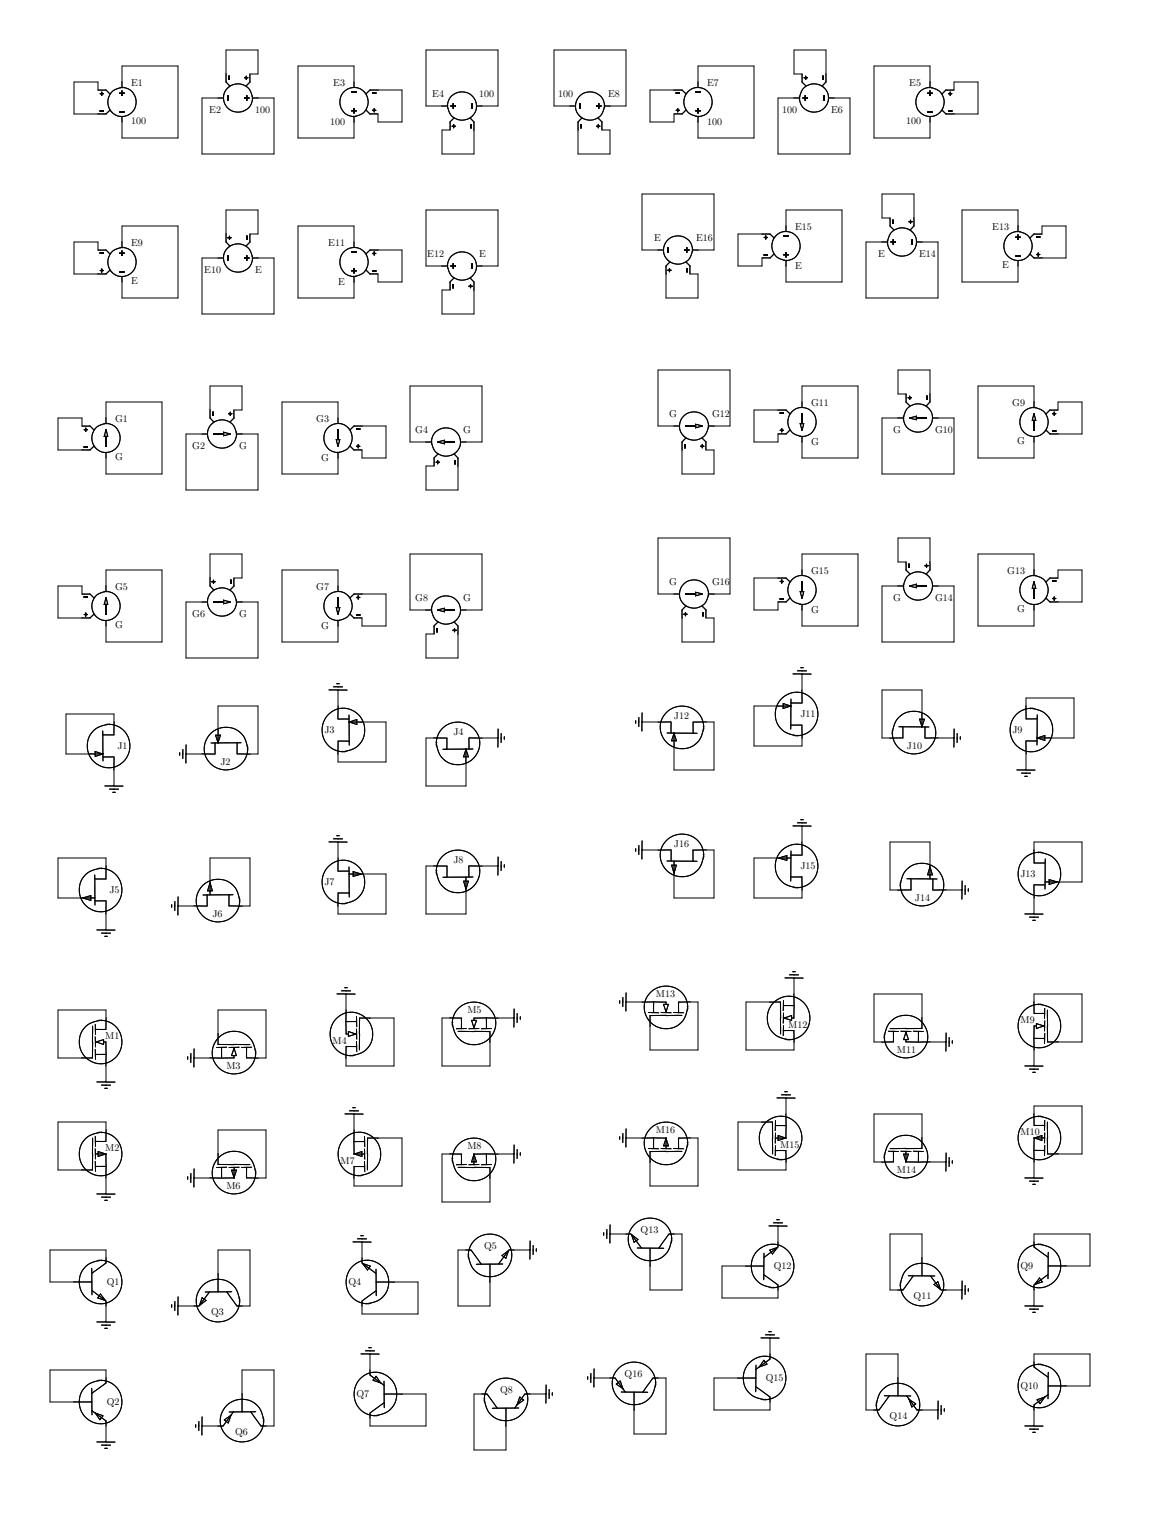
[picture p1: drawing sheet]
Version 4.1
SHEET 1 1876 3832
WIRE 208 1008 144 1008
WIRE 688 1008 544 1008
WIRE 944 1008 800 1008
WIRE 1344 1008 1280 1008
WIRE 48 1040 -64 1040
WIRE 400 1040 288 1040
WIRE 1200 1040 1088 1040
WIRE 1552 1040 1440 1040
WIRE 144 1056 144 1008
WIRE 208 1056 208 1008
WIRE 208 1056 192 1056
WIRE 1280 1056 1280 1008
WIRE 1296 1056 1280 1056
WIRE 1344 1056 1344 1008
WIRE -112 1072 -160 1072
WIRE -64 1072 -64 1040
WIRE 400 1072 400 1040
WIRE 1088 1072 1088 1040
WIRE 1552 1072 1552 1040
WIRE 1648 1072 1600 1072
WIRE -112 1088 -112 1072
WIRE 496 1088 448 1088
WIRE 1040 1088 992 1088
WIRE 1600 1088 1600 1072
WIRE 128 1104 96 1104
WIRE 240 1104 208 1104
WIRE 1280 1104 1248 1104
WIRE 1392 1104 1360 1104
WIRE 544 1120 544 1008
WIRE 576 1120 544 1120
WIRE 688 1120 688 1008
WIRE 688 1120 656 1120
WIRE 800 1120 800 1008
WIRE 832 1120 800 1120
WIRE 944 1120 944 1008
WIRE 944 1120 912 1120
WIRE -160 1136 -160 1072
WIRE -112 1136 -160 1136
WIRE 1648 1136 1648 1072
WIRE 1648 1136 1600 1136
WIRE 448 1152 448 1136
WIRE 496 1152 496 1088
WIRE 496 1152 448 1152
WIRE 992 1152 992 1088
WIRE 1040 1152 1040 1136
WIRE 1040 1152 992 1152
WIRE 592 1168 576 1168
WIRE 912 1168 896 1168
WIRE -64 1184 -64 1152
WIRE 48 1184 48 1040
WIRE 48 1184 -64 1184
WIRE 288 1184 288 1040
WIRE 400 1184 400 1152
WIRE 400 1184 288 1184
WIRE 1088 1184 1088 1152
WIRE 1200 1184 1200 1040
WIRE 1200 1184 1088 1184
WIRE 1440 1184 1440 1040
WIRE 1552 1184 1552 1152
WIRE 1552 1184 1440 1184
WIRE 96 1216 96 1104
WIRE 240 1216 240 1104
WIRE 240 1216 96 1216
WIRE 576 1216 576 1168
WIRE 640 1216 640 1168
WIRE 640 1216 576 1216
WIRE 848 1216 848 1168
WIRE 912 1216 912 1168
WIRE 912 1216 848 1216
WIRE 1248 1216 1248 1104
WIRE 1392 1216 1392 1104
WIRE 1392 1216 1248 1216
WIRE 1120 1296 976 1296
WIRE 1520 1296 1456 1296
WIRE 208 1328 144 1328
WIRE 688 1328 544 1328
WIRE 1376 1328 1264 1328
WIRE 1728 1328 1616 1328
WIRE 1456 1344 1456 1296
WIRE 1472 1344 1456 1344
WIRE 1520 1344 1520 1296
WIRE 48 1360 -64 1360
WIRE 400 1360 288 1360
WIRE 1264 1360 1264 1328
WIRE 1728 1360 1728 1328
WIRE 1824 1360 1776 1360
WIRE 144 1376 144 1328
WIRE 208 1376 208 1328
WIRE 208 1376 192 1376
WIRE 1216 1376 1168 1376
WIRE 1776 1376 1776 1360
WIRE -112 1392 -160 1392
WIRE -64 1392 -64 1360
WIRE 400 1392 400 1360
WIRE 1456 1392 1424 1392
WIRE 1568 1392 1536 1392
WIRE -112 1408 -112 1392
WIRE 496 1408 448 1408
WIRE 976 1408 976 1296
WIRE 1008 1408 976 1408
WIRE 1120 1408 1120 1296
WIRE 1120 1408 1088 1408
WIRE 128 1424 96 1424
WIRE 240 1424 208 1424
WIRE 1824 1424 1824 1360
WIRE 1824 1424 1776 1424
WIRE 544 1440 544 1328
WIRE 576 1440 544 1440
WIRE 688 1440 688 1328
WIRE 688 1440 656 1440
WIRE 1168 1440 1168 1376
WIRE 1216 1440 1216 1424
WIRE 1216 1440 1168 1440
WIRE -160 1456 -160 1392
WIRE -112 1456 -160 1456
WIRE 1088 1456 1072 1456
WIRE 448 1472 448 1456
WIRE 496 1472 496 1408
WIRE 496 1472 448 1472
WIRE 1264 1472 1264 1440
WIRE 1376 1472 1376 1328
WIRE 1376 1472 1264 1472
WIRE 1616 1472 1616 1328
WIRE 1728 1472 1728 1440
WIRE 1728 1472 1616 1472
WIRE 592 1488 576 1488
WIRE -64 1504 -64 1472
WIRE 48 1504 48 1360
WIRE 48 1504 -64 1504
WIRE 288 1504 288 1360
WIRE 400 1504 400 1472
WIRE 400 1504 288 1504
WIRE 1024 1504 1024 1456
WIRE 1088 1504 1088 1456
WIRE 1088 1504 1024 1504
WIRE 1424 1504 1424 1392
WIRE 1568 1504 1568 1392
WIRE 1568 1504 1424 1504
WIRE 96 1536 96 1424
WIRE 240 1536 240 1424
WIRE 240 1536 96 1536
WIRE 576 1536 576 1488
WIRE 640 1536 640 1488
WIRE 640 1536 576 1536
WIRE 1152 1648 1008 1648
WIRE 1552 1648 1488 1648
WIRE 176 1680 112 1680
WIRE 656 1680 512 1680
WIRE 1408 1680 1296 1680
WIRE 1760 1680 1648 1680
WIRE 1488 1696 1488 1648
WIRE 1504 1696 1488 1696
WIRE 1552 1696 1552 1648
WIRE 16 1712 -96 1712
WIRE 368 1712 256 1712
WIRE 1296 1712 1296 1680
WIRE 1760 1712 1760 1680
WIRE 1856 1712 1808 1712
WIRE 112 1728 112 1680
WIRE 176 1728 176 1680
WIRE 176 1728 160 1728
WIRE 1248 1728 1200 1728
WIRE 1808 1728 1808 1712
WIRE -144 1744 -192 1744
WIRE -96 1744 -96 1712
WIRE 368 1744 368 1712
WIRE 1488 1744 1456 1744
WIRE 1600 1744 1568 1744
WIRE -144 1760 -144 1744
WIRE 464 1760 416 1760
WIRE 1008 1760 1008 1648
WIRE 1040 1760 1008 1760
WIRE 1152 1760 1152 1648
WIRE 1152 1760 1120 1760
WIRE 96 1776 64 1776
WIRE 208 1776 176 1776
WIRE 1856 1776 1856 1712
WIRE 1856 1776 1808 1776
WIRE 512 1792 512 1680
WIRE 544 1792 512 1792
WIRE 656 1792 656 1680
WIRE 656 1792 624 1792
WIRE 1200 1792 1200 1728
WIRE 1248 1792 1248 1776
WIRE 1248 1792 1200 1792
WIRE -192 1808 -192 1744
WIRE -144 1808 -192 1808
WIRE 1120 1808 1104 1808
WIRE 416 1824 416 1808
WIRE 464 1824 464 1760
WIRE 464 1824 416 1824
WIRE 1296 1824 1296 1792
WIRE 1408 1824 1408 1680
WIRE 1408 1824 1296 1824
WIRE 1648 1824 1648 1680
WIRE 1760 1824 1760 1792
WIRE 1760 1824 1648 1824
WIRE 560 1840 544 1840
WIRE -96 1856 -96 1824
WIRE 16 1856 16 1712
WIRE 16 1856 -96 1856
WIRE 256 1856 256 1712
WIRE 368 1856 368 1824
WIRE 368 1856 256 1856
WIRE 1056 1856 1056 1808
WIRE 1120 1856 1120 1808
WIRE 1120 1856 1056 1856
WIRE 1456 1856 1456 1744
WIRE 1600 1856 1600 1744
WIRE 1600 1856 1456 1856
WIRE 64 1888 64 1776
WIRE 208 1888 208 1776
WIRE 208 1888 64 1888
WIRE 544 1888 544 1840
WIRE 608 1888 608 1840
WIRE 608 1888 544 1888
WIRE 1152 1984 1008 1984
WIRE 1552 1984 1488 1984
WIRE 176 2016 112 2016
WIRE 656 2016 512 2016
WIRE 1408 2016 1296 2016
WIRE 1760 2016 1648 2016
WIRE 1488 2032 1488 1984
WIRE 1504 2032 1488 2032
WIRE 1552 2032 1552 1984
WIRE 16 2048 -96 2048
WIRE 368 2048 256 2048
WIRE 1296 2048 1296 2016
WIRE 1760 2048 1760 2016
WIRE 1856 2048 1808 2048
WIRE 112 2064 112 2016
WIRE 176 2064 176 2016
WIRE 176 2064 160 2064
WIRE 1248 2064 1200 2064
WIRE 1808 2064 1808 2048
WIRE -144 2080 -192 2080
WIRE -96 2080 -96 2048
WIRE 368 2080 368 2048
WIRE 1488 2080 1456 2080
WIRE 1600 2080 1568 2080
WIRE -144 2096 -144 2080
WIRE 464 2096 416 2096
WIRE 1008 2096 1008 1984
WIRE 1040 2096 1008 2096
WIRE 1152 2096 1152 1984
WIRE 1152 2096 1120 2096
WIRE 96 2112 64 2112
WIRE 208 2112 176 2112
WIRE 1856 2112 1856 2048
WIRE 1856 2112 1808 2112
WIRE 512 2128 512 2016
WIRE 544 2128 512 2128
WIRE 656 2128 656 2016
WIRE 656 2128 624 2128
WIRE 1200 2128 1200 2064
WIRE 1248 2128 1248 2112
WIRE 1248 2128 1200 2128
WIRE -192 2144 -192 2080
WIRE -144 2144 -192 2144
WIRE 1120 2144 1104 2144
WIRE 416 2160 416 2144
WIRE 464 2160 464 2096
WIRE 464 2160 416 2160
WIRE 1296 2160 1296 2128
WIRE 1408 2160 1408 2016
WIRE 1408 2160 1296 2160
WIRE 1648 2160 1648 2016
WIRE 1760 2160 1760 2128
WIRE 1760 2160 1648 2160
WIRE 560 2176 544 2176
WIRE -96 2192 -96 2160
WIRE 16 2192 16 2048
WIRE 16 2192 -96 2192
WIRE 256 2192 256 2048
WIRE 368 2192 368 2160
WIRE 368 2192 256 2192
WIRE 1056 2192 1056 2144
WIRE 1120 2192 1120 2144
WIRE 1120 2192 1056 2192
WIRE 1456 2192 1456 2080
WIRE 1600 2192 1600 2080
WIRE 1600 2192 1456 2192
WIRE 64 2224 64 2112
WIRE 208 2224 208 2112
WIRE 208 2224 64 2224
WIRE 544 2224 544 2176
WIRE 608 2224 608 2176
WIRE 608 2224 544 2224
WIRE 1296 2288 1296 2256
WIRE 1536 2288 1456 2288
WIRE 1840 2304 1744 2304
WIRE 208 2320 128 2320
WIRE 368 2320 368 2288
WIRE 1248 2320 1200 2320
WIRE 1744 2320 1744 2304
WIRE -80 2336 -176 2336
WIRE 1536 2336 1536 2288
WIRE -80 2352 -80 2336
WIRE 464 2352 416 2352
WIRE 1008 2352 976 2352
WIRE 1120 2352 1104 2352
WIRE 128 2368 128 2320
WIRE 560 2384 544 2384
WIRE 688 2384 656 2384
WIRE 1456 2384 1456 2288
WIRE 1472 2384 1456 2384
WIRE 1600 2384 1568 2384
WIRE 1840 2384 1840 2304
WIRE 1840 2384 1792 2384
WIRE 1200 2400 1200 2320
WIRE 1296 2400 1296 2384
WIRE 1296 2400 1200 2400
WIRE -176 2416 -176 2336
WIRE -128 2416 -176 2416
WIRE 96 2416 64 2416
WIRE 208 2416 208 2320
WIRE 208 2416 192 2416
WIRE 368 2432 368 2416
WIRE 464 2432 464 2352
WIRE 464 2432 368 2432
WIRE 1040 2448 1040 2400
WIRE 1120 2448 1120 2352
WIRE 1120 2448 1040 2448
WIRE 1744 2448 1744 2416
WIRE -80 2480 -80 2448
WIRE 544 2480 544 2384
WIRE 624 2480 624 2432
WIRE 624 2480 544 2480
WIRE 1296 2592 1296 2560
WIRE 1552 2592 1472 2592
WIRE 1856 2592 1760 2592
WIRE 1008 2608 976 2608
WIRE 1120 2608 1104 2608
WIRE 1760 2608 1760 2592
WIRE -96 2624 -192 2624
WIRE 192 2624 112 2624
WIRE 368 2624 368 2592
WIRE 1248 2624 1200 2624
WIRE -96 2640 -96 2624
WIRE 560 2640 544 2640
WIRE 688 2640 656 2640
WIRE 1552 2640 1552 2592
WIRE 464 2656 416 2656
WIRE 112 2672 112 2624
WIRE 1856 2672 1856 2592
WIRE 1856 2672 1808 2672
WIRE 1472 2688 1472 2592
WIRE 1488 2688 1472 2688
WIRE 1616 2688 1584 2688
WIRE -192 2704 -192 2624
WIRE -144 2704 -192 2704
WIRE 1040 2704 1040 2656
WIRE 1120 2704 1120 2608
WIRE 1120 2704 1040 2704
WIRE 1200 2704 1200 2624
WIRE 1296 2704 1296 2688
WIRE 1296 2704 1200 2704
WIRE 80 2720 48 2720
WIRE 192 2720 192 2624
WIRE 192 2720 176 2720
WIRE 368 2736 368 2720
WIRE 464 2736 464 2656
WIRE 464 2736 368 2736
WIRE 544 2736 544 2640
WIRE 624 2736 624 2688
WIRE 624 2736 544 2736
WIRE 1760 2736 1760 2704
WIRE -96 2768 -96 2736
WIRE 1280 2896 1280 2864
WIRE 1536 2896 1440 2896
WIRE 1856 2896 1760 2896
WIRE 976 2912 944 2912
WIRE 1088 2912 1072 2912
WIRE 1232 2912 1184 2912
WIRE 1760 2912 1760 2896
WIRE -96 2928 -192 2928
WIRE 224 2928 128 2928
WIRE 384 2928 384 2896
WIRE -96 2944 -96 2928
WIRE 480 2944 432 2944
WIRE 592 2944 576 2944
WIRE 720 2944 688 2944
WIRE 1536 2944 1536 2896
WIRE 128 2976 128 2928
WIRE 1440 2992 1440 2896
WIRE 1456 2992 1440 2992
WIRE 1584 2992 1552 2992
WIRE 1856 2992 1856 2896
WIRE 1856 2992 1808 2992
WIRE 992 3008 992 2960
WIRE 1088 3008 1088 2912
WIRE 1088 3008 992 3008
WIRE 1184 3008 1184 2912
WIRE 1280 3008 1280 2992
WIRE 1280 3008 1184 3008
WIRE -192 3024 -192 2928
WIRE -144 3024 -192 3024
WIRE 112 3024 80 3024
WIRE 224 3024 224 2928
WIRE 224 3024 208 3024
WIRE 384 3040 384 3024
WIRE 480 3040 480 2944
WIRE 480 3040 384 3040
WIRE 576 3040 576 2944
WIRE 672 3040 672 2992
WIRE 672 3040 576 3040
WIRE 1760 3040 1760 3008
WIRE -96 3072 -96 3040
WIRE 1856 3120 1760 3120
WIRE 1264 3136 1264 3104
WIRE 1536 3136 1440 3136
WIRE 1760 3136 1760 3120
WIRE -96 3152 -192 3152
WIRE 1216 3152 1168 3152
WIRE -96 3168 -96 3152
WIRE 224 3168 128 3168
WIRE 400 3168 400 3136
WIRE 496 3184 448 3184
WIRE 976 3184 944 3184
WIRE 1088 3184 1072 3184
WIRE 1536 3184 1536 3136
WIRE 128 3216 128 3168
WIRE 592 3216 576 3216
WIRE 720 3216 688 3216
WIRE 1856 3216 1856 3120
WIRE 1856 3216 1808 3216
WIRE 1440 3232 1440 3136
WIRE 1456 3232 1440 3232
WIRE 1584 3232 1552 3232
WIRE -192 3248 -192 3152
WIRE -144 3248 -192 3248
WIRE 1168 3248 1168 3152
WIRE 1264 3248 1264 3232
WIRE 1264 3248 1168 3248
WIRE 112 3264 80 3264
WIRE 224 3264 224 3168
WIRE 224 3264 208 3264
WIRE 1760 3264 1760 3232
WIRE 400 3280 400 3264
WIRE 496 3280 496 3184
WIRE 496 3280 400 3280
WIRE 992 3280 992 3232
WIRE 1088 3280 1088 3184
WIRE 1088 3280 992 3280
WIRE -96 3296 -96 3264
WIRE 576 3312 576 3216
WIRE 672 3312 672 3264
WIRE 672 3312 576 3312
WIRE 944 3376 912 3376
WIRE 1056 3376 1040 3376
WIRE 1536 3376 1472 3376
WIRE 1872 3376 1760 3376
WIRE 1248 3392 1248 3360
WIRE 1760 3392 1760 3376
WIRE -96 3408 -208 3408
WIRE 192 3408 128 3408
WIRE 624 3408 608 3408
WIRE 752 3408 720 3408
WIRE -96 3424 -96 3408
WIRE 416 3424 416 3392
WIRE 1536 3424 1536 3376
WIRE 1184 3440 1136 3440
WIRE 1872 3440 1872 3376
WIRE 1872 3440 1824 3440
WIRE 128 3456 128 3408
WIRE -208 3472 -208 3408
WIRE -160 3472 -208 3472
WIRE 528 3472 480 3472
WIRE 992 3488 992 3440
WIRE 1056 3488 1056 3376
WIRE 1056 3488 992 3488
WIRE 1472 3488 1472 3376
WIRE 1488 3488 1472 3488
WIRE 1616 3488 1584 3488
WIRE 1136 3504 1136 3440
WIRE 1248 3504 1248 3488
WIRE 1248 3504 1136 3504
WIRE 80 3520 48 3520
WIRE 192 3520 192 3408
WIRE 192 3520 176 3520
WIRE 608 3520 608 3408
WIRE 672 3520 672 3472
WIRE 672 3520 608 3520
WIRE 1760 3520 1760 3488
WIRE 416 3536 416 3520
WIRE 528 3536 528 3472
WIRE 528 3536 416 3536
WIRE -96 3552 -96 3520
WIRE 1232 3616 1232 3584
WIRE 1488 3616 1424 3616
WIRE 1872 3616 1760 3616
WIRE 1760 3632 1760 3616
WIRE -96 3648 -208 3648
WIRE 240 3648 176 3648
WIRE 432 3648 432 3616
WIRE -96 3664 -96 3648
WIRE 912 3664 880 3664
WIRE 1024 3664 1008 3664
WIRE 1168 3664 1120 3664
WIRE 1488 3664 1488 3616
WIRE 1872 3680 1872 3616
WIRE 1872 3680 1824 3680
WIRE 176 3696 176 3648
WIRE 544 3696 496 3696
WIRE 656 3696 640 3696
WIRE 784 3696 752 3696
WIRE -208 3712 -208 3648
WIRE -160 3712 -208 3712
WIRE 1120 3728 1120 3664
WIRE 1232 3728 1232 3712
WIRE 1232 3728 1120 3728
WIRE 1424 3728 1424 3616
WIRE 1440 3728 1424 3728
WIRE 1568 3728 1536 3728
WIRE 128 3760 96 3760
WIRE 240 3760 240 3648
WIRE 240 3760 224 3760
WIRE 432 3760 432 3744
WIRE 544 3760 544 3696
WIRE 544 3760 432 3760
WIRE 1760 3760 1760 3728
WIRE 960 3776 960 3728
WIRE 1024 3776 1024 3664
WIRE 1024 3776 960 3776
WIRE -96 3792 -96 3760
WIRE 640 3808 640 3696
WIRE 704 3808 704 3760
WIRE 704 3808 640 3808
FLAG -80 2480 0
FLAG 64 2416 0
FLAG 368 2288 0
FLAG 688 2384 0
FLAG -96 2768 0
FLAG 48 2720 0
FLAG 368 2592 0
FLAG 688 2640 0
FLAG -96 3072 0
FLAG -96 3296 0
FLAG 80 3024 0
FLAG 384 2896 0
FLAG 720 2944 0
FLAG 80 3264 0
FLAG 400 3136 0
FLAG 720 3216 0
FLAG -96 3552 0
FLAG -96 3792 0
FLAG 48 3520 0
FLAG 416 3392 0
FLAG 752 3408 0
FLAG 96 3760 0
FLAG 432 3616 0
FLAG 784 3696 0
FLAG 1744 2448 0
FLAG 1600 2384 0
FLAG 1296 2256 0
FLAG 976 2352 0
FLAG 1760 2736 0
FLAG 1616 2688 0
FLAG 1296 2560 0
FLAG 976 2608 0
FLAG 1760 3040 0
FLAG 1760 3264 0
FLAG 1584 2992 0
FLAG 1280 2864 0
FLAG 944 2912 0
FLAG 1584 3232 0
FLAG 1264 3104 0
FLAG 944 3184 0
FLAG 1760 3520 0
FLAG 1760 3760 0
FLAG 1616 3488 0
FLAG 1248 3360 0
FLAG 912 3376 0
FLAG 1568 3728 0
FLAG 1232 3584 0
FLAG 880 3664 0
SYMBOL e -64 1056 R0
SYMATTR InstName E1
SYMATTR Value 100
SYMBOL e 224 1104 R90
SYMATTR InstName E2
SYMATTR Value 100
SYMBOL e 400 1168 R180
SYMATTR InstName E3
SYMATTR Value 100
SYMBOL e 560 1120 R270
SYMATTR InstName E4
SYMATTR Value 100
SYMBOL e 1552 1056 M0
SYMATTR InstName E5
SYMATTR Value 100
SYMBOL e 1264 1104 M90
SYMATTR InstName E6
SYMATTR Value 100
SYMBOL e 1088 1168 M180
SYMATTR InstName E7
SYMATTR Value 100
SYMBOL e 928 1120 M270
SYMATTR InstName E8
SYMATTR Value 100
SYMBOL e2 -64 1376 R0
SYMATTR InstName E9
SYMBOL e2 224 1424 R90
SYMATTR InstName E10
SYMBOL e2 400 1488 R180
SYMATTR InstName E11
SYMBOL e2 560 1440 R270
SYMATTR InstName E12
SYMBOL g -96 1728 R0
SYMATTR InstName G1
SYMBOL g 192 1776 R90
SYMATTR InstName G2
SYMBOL g 368 1840 R180
SYMATTR InstName G3
SYMBOL g 528 1792 R270
SYMATTR InstName G4
SYMBOL g2 -96 2064 R0
SYMATTR InstName G5
SYMBOL g2 192 2112 R90
SYMATTR InstName G6
SYMBOL g2 368 2176 R180
SYMATTR InstName G7
SYMBOL g2 528 2128 R270
SYMATTR InstName G8
SYMBOL njf -128 2352 R0
SYMATTR InstName J1
SYMBOL njf 192 2368 R90
SYMATTR InstName J2
SYMBOL njf 416 2416 R180
SYMATTR InstName J3
SYMBOL njf 560 2432 R270
SYMATTR InstName J4
SYMBOL pjf -144 2640 R0
SYMATTR InstName J5
SYMBOL pjf 176 2672 R90
SYMATTR InstName J6
SYMBOL pjf 416 2720 R180
SYMATTR InstName J7
SYMBOL pjf 560 2688 R270
SYMATTR InstName J8
SYMBOL nmos -144 2944 R0
SYMATTR InstName M1
SYMBOL pmos -144 3168 R0
SYMATTR InstName M2
SYMBOL nmos 208 2976 R90
SYMATTR InstName M3
SYMBOL nmos 432 3024 R180
SYMATTR InstName M4
SYMBOL nmos 592 2992 R270
SYMATTR InstName M5
SYMBOL pmos 208 3216 R90
SYMATTR InstName M6
SYMBOL pmos 448 3264 R180
SYMATTR InstName M7
SYMBOL pmos 592 3264 R270
SYMATTR InstName M8
SYMBOL npn -160 3424 R0
SYMATTR InstName Q1
SYMBOL pnp -160 3664 R0
SYMATTR InstName Q2
SYMBOL npn 176 3456 R90
SYMATTR InstName Q3
SYMBOL npn 480 3520 R180
SYMATTR InstName Q4
SYMBOL npn 624 3472 R270
SYMATTR InstName Q5
SYMBOL pnp 224 3696 R90
SYMATTR InstName Q6
SYMBOL pnp 496 3744 R180
SYMATTR InstName Q7
SYMBOL pnp 656 3760 R270
SYMATTR InstName Q8
SYMBOL e2 1728 1344 M0
SYMATTR InstName E13
SYMBOL e2 1440 1392 M90
SYMATTR InstName E14
SYMBOL e2 1264 1456 M180
SYMATTR InstName E15
SYMBOL e2 1104 1408 M270
SYMATTR InstName E16
SYMBOL g 1760 1696 M0
SYMATTR InstName G9
SYMBOL g 1472 1744 M90
SYMATTR InstName G10
SYMBOL g 1296 1808 M180
SYMATTR InstName G11
SYMBOL g 1136 1760 M270
SYMATTR InstName G12
SYMBOL g2 1760 2032 M0
SYMATTR InstName G13
SYMBOL g2 1472 2080 M90
SYMATTR InstName G14
SYMBOL g2 1296 2144 M180
SYMATTR InstName G15
SYMBOL g2 1136 2096 M270
SYMATTR InstName G16
SYMBOL njf 1792 2320 M0
SYMATTR InstName J9
SYMBOL njf 1472 2336 M90
SYMATTR InstName J10
SYMBOL njf 1248 2384 M180
SYMATTR InstName J11
SYMBOL njf 1104 2400 M270
SYMATTR InstName J12
SYMBOL pjf 1808 2608 M0
SYMATTR InstName J13
SYMBOL pjf 1488 2640 M90
SYMATTR InstName J14
SYMBOL pjf 1248 2688 M180
SYMATTR InstName J15
SYMBOL pjf 1104 2656 M270
SYMATTR InstName J16
SYMBOL nmos 1808 2912 M0
SYMATTR InstName M9
SYMBOL pmos 1808 3136 M0
SYMATTR InstName M10
SYMBOL nmos 1456 2944 M90
SYMATTR InstName M11
SYMBOL nmos 1232 2992 M180
SYMATTR InstName M12
SYMBOL nmos 1072 2960 M270
SYMATTR InstName M13
SYMBOL pmos 1456 3184 M90
SYMATTR InstName M14
SYMBOL pmos 1216 3232 M180
SYMATTR InstName M15
SYMBOL pmos 1072 3232 M270
SYMATTR InstName M16
SYMBOL npn 1824 3392 M0
SYMATTR InstName Q9
SYMBOL pnp 1824 3632 M0
SYMATTR InstName Q10
SYMBOL npn 1488 3424 M90
SYMATTR InstName Q11
SYMBOL npn 1184 3488 M180
SYMATTR InstName Q12
SYMBOL npn 1040 3440 M270
SYMATTR InstName Q13
SYMBOL pnp 1440 3664 M90
SYMATTR InstName Q14
SYMBOL pnp 1168 3712 M180
SYMATTR InstName Q15
SYMBOL pnp 1008 3728 M270
SYMATTR InstName Q16
